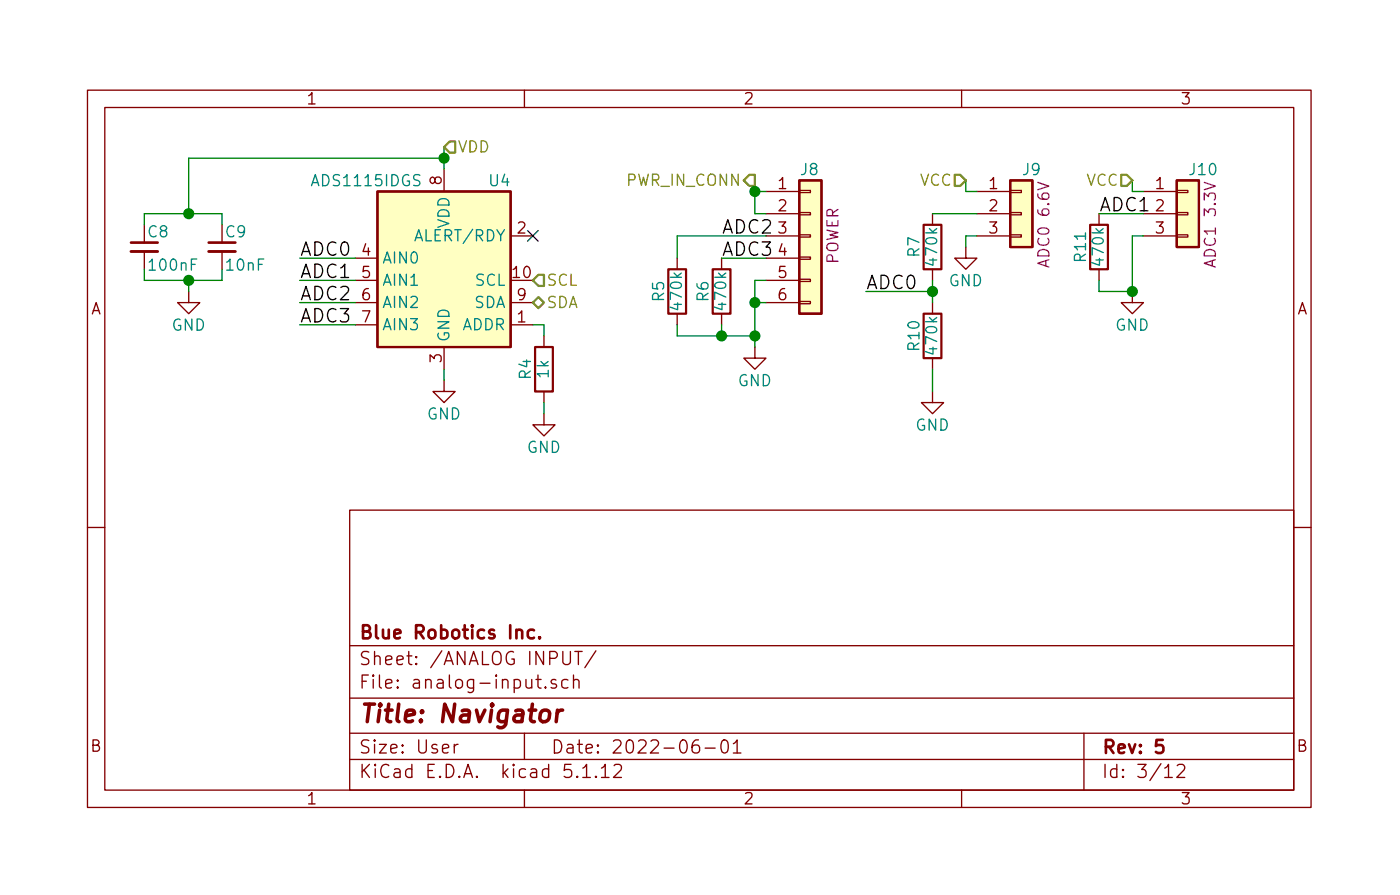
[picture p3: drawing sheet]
<svg xmlns="http://www.w3.org/2000/svg" width="160mm" height="102mm" viewBox="0 0 160 102" stroke-linecap="round" stroke-linejoin="round" font-family="sans-serif">
<g fill="none" stroke="#840000" stroke-width=".15">
<path d="M10 10.3h140v82h-140zM12 12.3h136v78h-136zM50.8 19.3v2.6M60 10.3v2M110 10.3v2M16.5 28.7v2.1M21.6 33.3v1.3h1.3l-1.3 1.3-1.3-1.3h1.3M25.4 28.7v2.1M40.6 37.1h2.6M40.6 29.5h2.6M40.6 32h2.6M40.6 34.6h2.6"/>
<path d="M50.8 39.7v2.5M58.4 37.1h2.6M58.4 27h2.6M58.4 34.6h2.6M62.2 38.4v1.3M77.5 29.5v1.3M77.5 35.9v1.2M82.5 29.5v1.3M82.5 35.9v1.2M86.4 39.7v1.2h1.2l-1.2 1.3-1.3-1.3h1.3M87.6 27h3.8M87.6 29.5h3.8"/>
<path d="M87.6 32h3.8M87.6 34.6h3.8M87.6 21.9h3.8M87.6 24.4h3.8M91.4 31.9h1.3v.3h-1.3zM91.4 34.5h1.3v.2h-1.3zM91.4 29.4h1.3v.2h-1.3zM91.4 24.3h1.3v.3h-1.3zM91.4 21.8h1.3v.2h-1.3zM91.4 26.8h1.3v.3h-1.3zM106.7 24.4v1.3M106.7 30.8v1.2"/>
<path d="M106.7 34.6v1.3M110.5 28.2v1.3h1.3l-1.3 1.3-1.3-1.3h1.3M111.8 27h3.8M111.8 21.9h3.8M111.8 24.4h3.8M115.6 26.8h1.2v.3h-1.2zM115.6 21.8h1.2v.2h-1.2zM115.6 24.3h1.2v.3h-1.2zM125.7 24.4v1.3M125.7 30.8v1.2M129.5 33.3v1.3h1.3l-1.3 1.3-1.2-1.3h1.2M130.8 27h3.8"/>
<path d="M130.8 21.9h3.8M130.8 24.4h3.8M134.6 26.8h1.3v.3h-1.3zM134.6 21.8h1.3v.2h-1.3zM134.6 24.3h1.3v.3h-1.3zM40 58.3h108v32h-108zM50.8 43.5v1.2h1.3l-1.3 1.3-1.3-1.3h1.3M62.2 47.3v1.3h1.3l-1.3 1.2-1.2-1.2h1.2M62.2 44.7v1.3M106.7 44.7v1.3h1.2l-1.2 1.3-1.3-1.3h1.3M106.7 40.9v1.3M10 60.3h2"/>
<path d="M40 79.8h108M40 73.8h108M61.3 77.7h.6M61.5 77.2v1.3l.2 .2h.2M62.4 78.5v.2l-.1-.1 .1-.1v.2M63.6 77.7h-.4l-.2 .2 .1 .2 .5 .1 .1 .2-.1 .2-.1 .1-.5-.1M64.4 74.5v1.2l.3 .3h.3l.3-.3v-1.2M65 77.7a.53 .53 0 0 0-.7 .1v.7a.53 .53 0 0 0 .7 .1M65.6 77.8a.38 .38 0 0 1 .6 .1v.8M65.6 77.2v1.5M65.8 74.5h.8M66.2 74.5v1.5"/>
<path d="M68.2 74.4l-1.3 1.9M148 60.3h2M40 86.8h108M40 83.8h108M52 85.1v1M52.4 85.1l-.3 .1-.1 .2M60 83.8v3M60 90.3v2M66.7 87.8l.4-.4v1.5M66.7 88.9h.8M68.2 88.7v.1v.1l-.1-.1 .1-.1v.2M68.8 87.8l.3-.2 .1-.2v1.5"/>
<path d="M68.8 88.9h.9M70.3 87.5l.2-.1h.3a.41 .41 0 0 1 .2 .6l-.8 .9h.9M79.9 84.6a.62 .62 0 0 0-.7 .6v.6a.48 .48 0 0 0 .8 .1 .61 .61 0 0 0-.1-.7 .51 .51 0 0 0-.7 .2M80.7 85.5h1.1M82.7 84.7a.37 .37 0 0 1 .6 .2 1.26 1.26 0 0 1-.2 1.1 .34 .34 0 0 1-.6-.2 1.2 1.2 0 0 1 .2-1.1zM83.9 85l.4-.4v1.5M83.9 86.1h.9M110 90.3v2M124 83.8v6.5M133.2 87.8l.4-.2 .1-.2v1.5M133.2 88.9h.9M134.7 87.5l.2-.1h.5a.4 .4 0 0 1 .1 .6l-.9 .9h.9"/>
</g>
<path d="M15 27.7h3M23.9 27.7h3M61.1 72.1l-.4-.1-.3 .3 .1 .5 .2 .2 .4-.1M61.7 72.8l.1 .1-.1 .1v-.2v.2M133 84.6h-.7l-.1 .7a.62 .62 0 0 1 .7-.1l.2 .2-.1 .5-.2 .2h-.3l-.3-.2" fill="none" stroke="#840000" stroke-width=".3"/>
<path d="M62.1 81.2a.54 .54 0 0 1 .8 .4l-.1 .5a.56 .56 0 0 1-.5 .4 .56 .56 0 0 1-.6-.4l.1-.5zM63.8 81.2l-.2 1.3M64.4 81.2a.55 .55 0 0 0-.7 .4" fill="none" stroke="#840000" stroke-width=".41"/>
<path d="M15 28.7h3M23.9 28.7h3" fill="none" stroke="#840000" stroke-width=".33"/>
<path d="M43.2 21.9h15.2v17.8h-15.2zM61.2 39.7h2v5h-2zM76.5 30.8h2v5.1h-2zM81.5 30.8h2.1v5.1h-2.1zM91.4 20.6h2.6v15.3h-2.6zM105.7 25.7h2v5.1h-2zM105.7 35.9h2v5h-2zM115.6 20.6h2.5v7.6h-2.5zM124.7 25.7h2v5.1h-2zM134.6 20.6h2.6v7.6h-2.6z" fill="none" stroke="#840000" stroke-width=".25"/>
<g fill="#ffffc2" stroke="#ffffc2" stroke-width=".11">
<path d="M43.2 21.9h15.2v17.8h-15.2z"/>
<path d="M115.6 20.6h2.5v7.6h-2.5z"/>
<path d="M91.4 20.6h2.6v15.3h-2.6z"/>
<path d="M134.6 20.6h2.6v7.6h-2.6z"/>
</g>
<g fill="none" stroke="#008400" stroke-width=".15">
<path d="M50.8 18.1h-29.2v6.3M50.8 16.8v2.5M16.5 25.7v-1.3h8.9v1.3M16.5 30.8v1.2h8.9v-1.2M21.6 32v1.3M34.3 29.5h6.3M34.3 34.6h6.3M34.3 37.1h6.3M34.3 32h6.3M61 37.1h1.2v1.3M77.5 37.1v1.3h8.9M82.5 29.5h5.1"/>
<path d="M82.5 37.1v1.3M86.4 21.9h1.2M86.4 20.6v3.8M86.4 34.6h1.2M87.6 27h-10.1v2.5M87.6 32h-1.2v7.7M99.1 33.3h7.6M106.7 24.4h5.1M106.7 32v2.6M110.5 20.6v1.3h1.3M111.8 27h-1.3v1.2M125.7 24.4h5.1"/>
<path d="M129.5 20.6v1.3M130.8 27h-1.3v6.3h-3.8v-1.3M50.8 42.2v1.3M62.2 46v1.3M106.7 42.2v2.5"/>
</g>
<path d="M51.4 16.2h.7v1.2h-.7l-.6-.6zM85.7 20h.7v1.3h-.7l-.6-.7zM109.2 20h.7l.6 .6-.6 .7h-.7zM128.3 20h.6l.6 .6-.6 .7h-.6zM61 34.6l.6-.6 .6 .6-.6 .6zM61 32l.6-.6h.6v1.3h-.6z" fill="none" stroke="#848400" stroke-width=".25"/>
<g fill="#008400" stroke="#008400" stroke-width=".25">
<circle cx="86.4" cy="34.6" r=".51"/>
<circle cx="86.4" cy="21.9" r=".51"/>
<circle cx="50.8" cy="18.1" r=".51"/>
<circle cx="129.5" cy="33.3" r=".51"/>
<circle cx="106.7" cy="33.3" r=".51"/>
<circle cx="21.6" cy="24.4" r=".51"/>
<circle cx="21.6" cy="32" r=".51"/>
<circle cx="82.6" cy="38.4" r=".51"/>
<circle cx="86.4" cy="38.4" r=".51"/>
</g>
<path d="M60.4 26.4l1.2 1.2M61.6 26.4l-1.2 1.2" fill="none" stroke="#000084" stroke-width=".15"/>
<text font-size="2.8" fill="#840000" x="41" y="82.6">Title: Navigator</text>
<g font-size="2.1">
<text x="34.3" y="29.3">ADC0</text>
<text x="82.5" y="29.3">ADC3</text>
<text x="82.5" y="26.7">ADC2</text>
<text x="125.7" y="24.2">ADC1</text>
<text x="34.3" y="34.3">ADC2</text>
<text x="34.3" y="31.8">ADC1</text>
<text x="99.1" y="33.1">ADC0</text>
<text x="34.3" y="36.9">ADC3</text>
</g>
<g font-size="2.1" fill="#840000">
<text x="41" y="76">Sheet: /ANALOG INPUT/</text>
<text x="41" y="73">Blue Robotics Inc.</text>
<text x="41" y="78.7">File: analog-input.sch</text>
<text x="41" y="88.9">KiCad E.D.A. kicad 5.1.12</text>
<text x="41" y="86.2">Size: User</text>
<text x="63" y="86.2">Date: 2022-06-01</text>
<text x="126" y="86.2">Rev: 5</text>
<text x="126" y="88.9">Id: 3/12</text>
</g>
<g font-size="1.8" fill="#840000">
<text x="35" y="11.9">1</text>
<text x="85" y="11.9">2</text>
<text x="135" y="11.9">3</text>
<text x="50.5" y="21.1" transform="rotate(-90 50.5 21.1)">8</text>
<text x="89.1" y="21.6">1</text>
<text x="113.2" y="21.6">1</text>
<text x="132.2" y="21.6">1</text>
<text x="41.4" y="29.3">4</text>
<text x="59.2" y="26.7">2</text>
<text x="89.1" y="24.2">2</text>
<text x="89.1" y="26.7">3</text>
<text x="89.1" y="29.3">4</text>
<text x="113.2" y="24.2">2</text>
<text x="113.2" y="26.7">3</text>
<text x="132.2" y="24.2">2</text>
<text x="132.2" y="26.7">3</text>
<text x="10.4" y="35.9">A</text>
<text x="41.4" y="31.8">5</text>
<text x="41.4" y="34.3">6</text>
<text x="58.7" y="31.8">10</text>
<text x="59.2" y="34.3">9</text>
<text x="89.1" y="31.8">5</text>
<text x="89.1" y="34.3">6</text>
<text x="148.4" y="35.9">A</text>
<text x="41.4" y="36.9">7</text>
<text x="50.5" y="41.4" transform="rotate(-90 50.5 41.4)">3</text>
<text x="59.2" y="36.9">1</text>
<text x="10.4" y="85.9">B</text>
<text x="148.4" y="85.9">B</text>
<text x="35" y="91.9">1</text>
<text x="85" y="91.9">2</text>
<text x="135" y="91.9">3</text>
</g>
<g font-size="1.8" fill="#848400">
<text x="52.3" y="17.4">VDD</text>
<text x="71.8" y="21.3">PWR_IN_CONN</text>
<text x="105.2" y="21.3">VCC</text>
<text x="124.3" y="21.3">VCC</text>
<text x="62.5" y="35.2">SDA</text>
<text x="62.5" y="32.7">SCL</text>
</g>
<g font-size="1.8" fill="#008484">
<text x="35.9" y="21.3">ADS1115IDGS</text>
<text x="56" y="21.3">U4</text>
<text x="91.6" y="20">J8</text>
<text x="117" y="20">J9</text>
<text x="136.2" y="20">J10</text>
<text x="17" y="27.1">C8</text>
<text x="25.9" y="27.1">C9</text>
<text x="47.8" y="27.6">ALERT/RDY</text>
<text x="51.4" y="26.1" transform="rotate(-90 51.4 26.1)">VDD</text>
<text x="105.2" y="29.4" transform="rotate(-90 105.2 29.4)">R7</text>
<text x="124.3" y="29.9" transform="rotate(-90 124.3 29.9)">R11</text>
<text x="17.2" y="31">100nF</text>
<text x="26" y="31">10nF</text>
<text x="43.7" y="30.1">AIN0</text>
<text x="43.7" y="32.7">AIN1</text>
<text x="43.7" y="35.2">AIN2</text>
<text x="54.2" y="35.2">SDA</text>
<text x="54.4" y="32.7">SCL</text>
<text x="76" y="34.4" transform="rotate(-90 76 34.4)">R5</text>
<text x="78" y="35.3" transform="rotate(-90 78 35.3)">470k</text>
<text x="81.1" y="34.4" transform="rotate(-90 81.1 34.4)">R6</text>
<text x="83.1" y="35.3" transform="rotate(-90 83.1 35.3)">470k</text>
<text x="107.2" y="30.2" transform="rotate(-90 107.2 30.2)">470k</text>
<text x="108.5" y="32.7">GND</text>
<text x="126.3" y="30.2" transform="rotate(-90 126.3 30.2)">470k</text>
<text x="19.6" y="37.8">GND</text>
<text x="43.7" y="37.8">AIN3</text>
<text x="51.4" y="39.2" transform="rotate(-90 51.4 39.2)">GND</text>
<text x="52.8" y="37.8">ADDR</text>
<text x="105.2" y="40" transform="rotate(-90 105.2 40)">R10</text>
<text x="107.2" y="40.4" transform="rotate(-90 107.2 40.4)">470k</text>
<text x="127.6" y="37.8">GND</text>
<text x="48.8" y="48">GND</text>
<text x="60.8" y="43.3" transform="rotate(-90 60.8 43.3)">R4</text>
<text x="62.8" y="43.2" transform="rotate(-90 62.8 43.2)">1k</text>
<text x="84.4" y="44.2">GND</text>
<text x="60.3" y="51.8">GND</text>
<text x="104.7" y="49.2">GND</text>
</g>
<g font-size="1.8" fill="#840084">
<text x="95.9" y="30.3" transform="rotate(-90 95.9 30.3)">POWER</text>
<text x="120.1" y="30.2" transform="rotate(-90 120.1 30.2)">ADC0 6.6V</text>
<text x="139.1" y="30.2" transform="rotate(-90 139.1 30.2)">ADC1 3.3V</text>
</g>
</svg>
